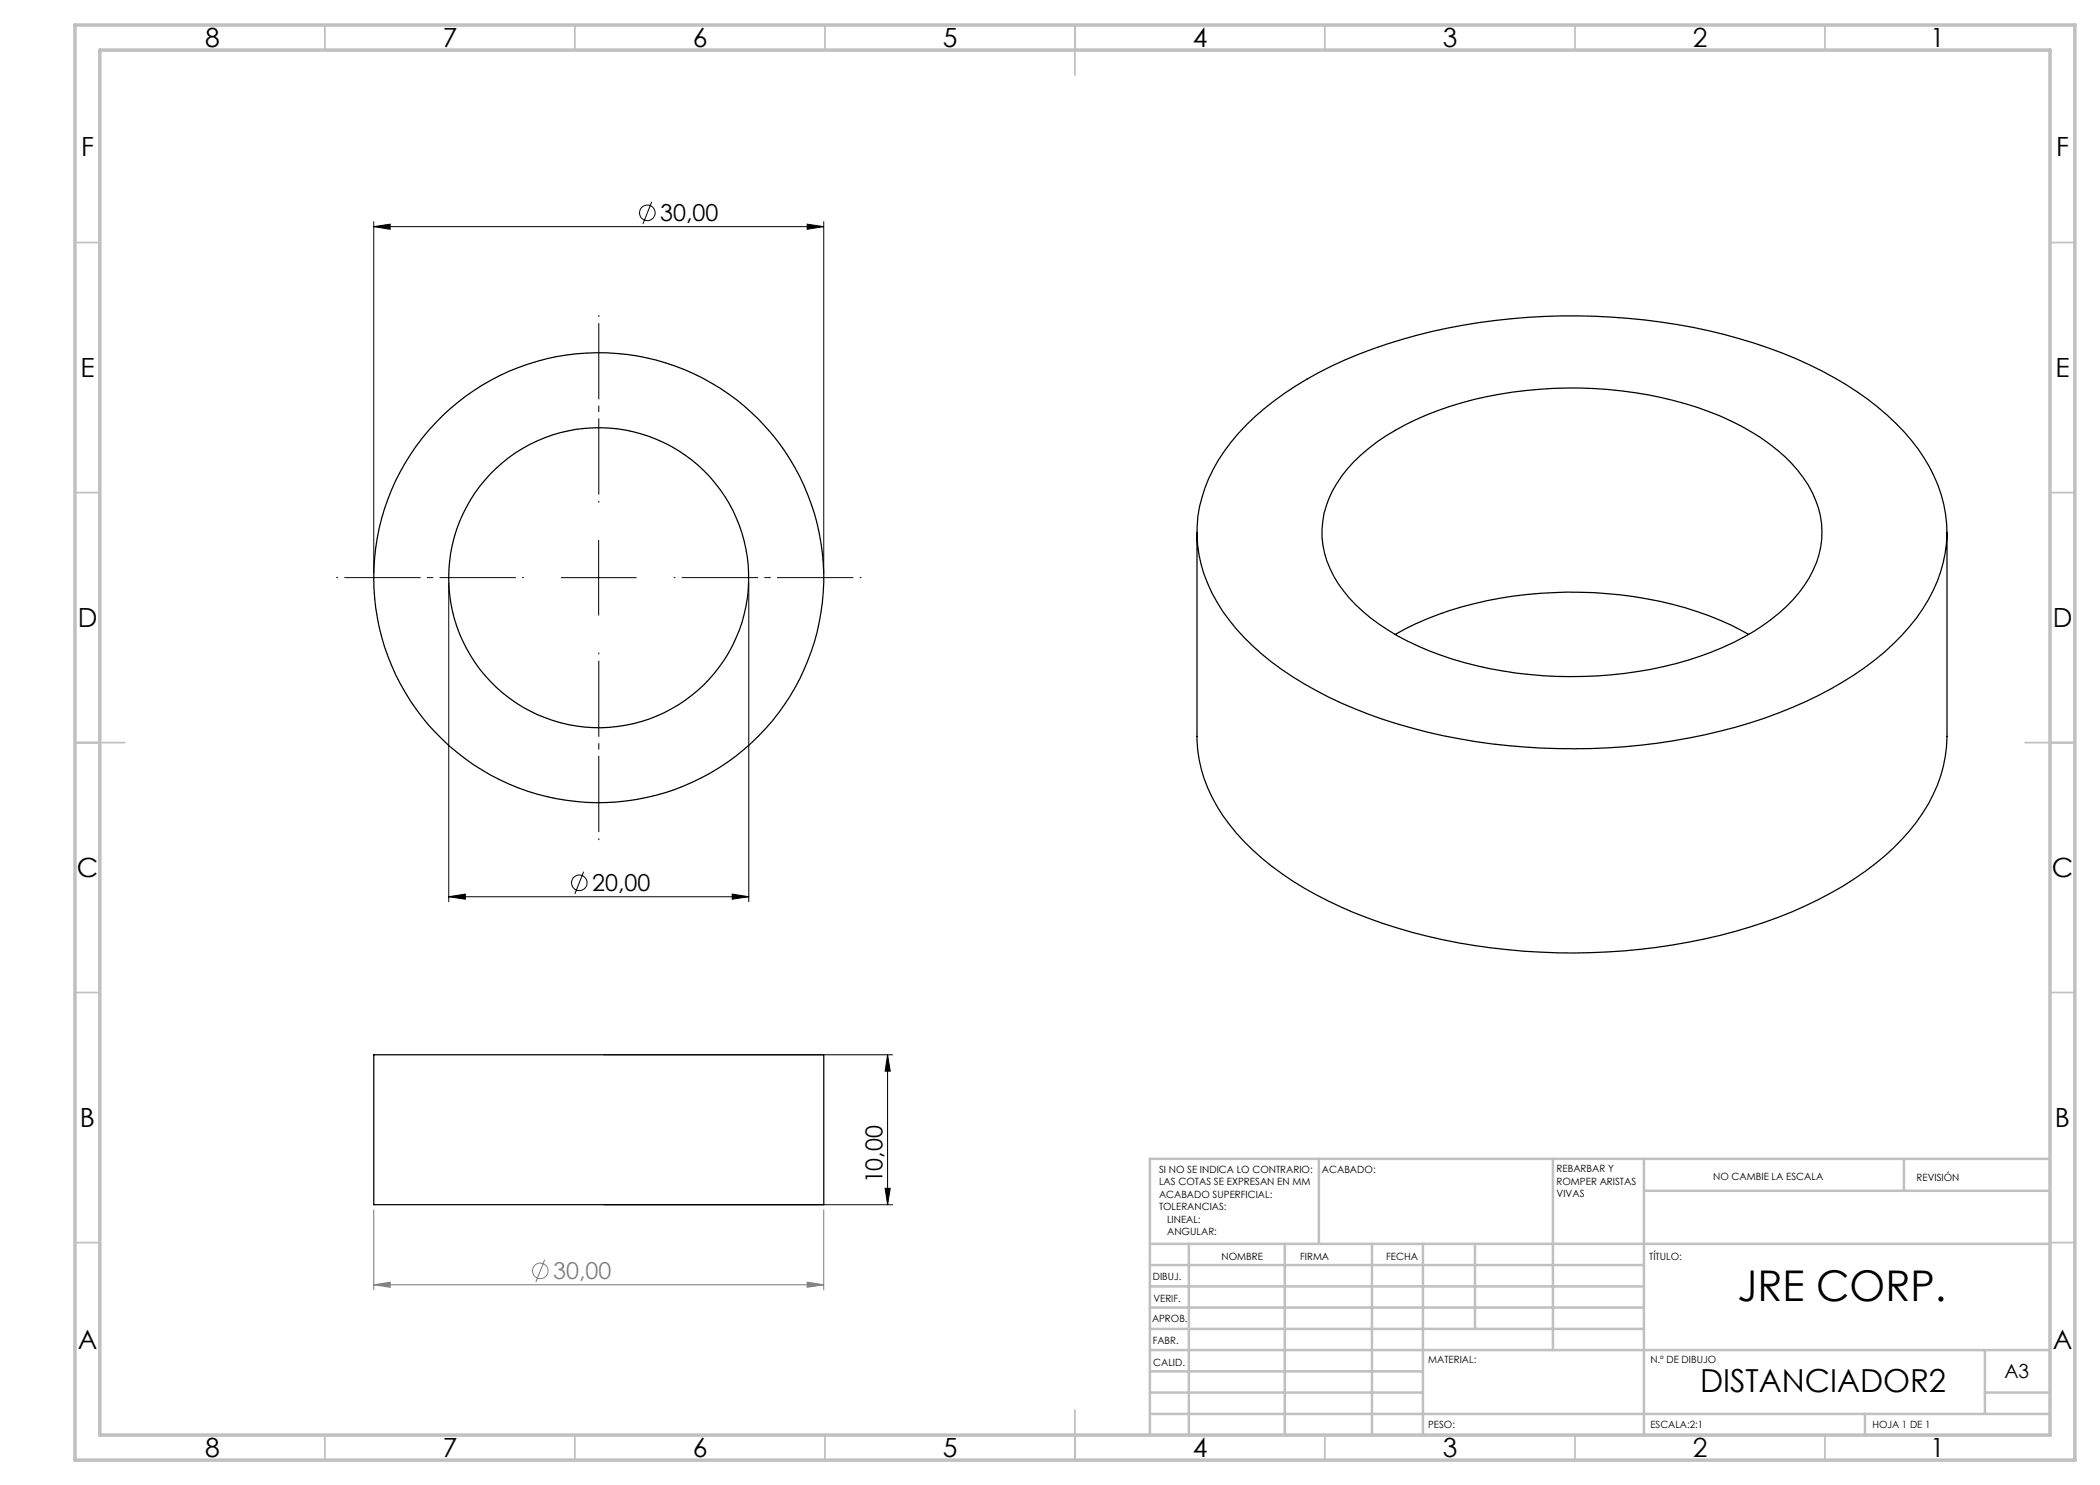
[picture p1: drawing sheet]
<svg xmlns="http://www.w3.org/2000/svg" width="420mm" height="297mm" viewBox="0 0 420 297" stroke-linecap="round" stroke-linejoin="round" font-family="sans-serif">
<g fill="none" stroke="#000" stroke-width=".25">
<path d="M249.2 85a70.1 70.1 0 0 1 28-16.1 124.1 124.1 0 0 1 73.6-.3 74 74 0 0 1 26.6 14.4 34.5 34.5 0 0 1 11.4 17.9 27.4 27.4 0 0 1-5.5 22.7 55.3 55.3 0 0 1-19.6 15.5 108.8 108.8 0 0 1-42.2 10.5 118.1 118.1 0 0 1-50.6-7.9 63.2 63.2 0 0 1-23.6-15.9 29.6 29.6 0 0 1-7.9-20.5 30 30 0 0 1 8.3-18.6zM270.8 92.3a48.7 48.7 0 0 1 21.5-11.7 81.8 81.8 0 0 1 51.8 2.6 41 41 0 0 1 15.5 10.9 18.4 18.4 0 0 1 4.2 16.9 25 25 0 0 1-9.6 12.9 57.6 57.6 0 0 1-24 10 82.3 82.3 0 0 1-44.4-3.7 40.4 40.4 0 0 1-17.1-12.1 17.9 17.9 0 0 1-2.2-20 25.5 25.5 0 0 1 4.3-5.8zM239.4 106.5v40.8a29.1 29.1 0 0 0 7.9 19.3 62.1 62.1 0 0 0 23.6 16 119.6 119.6 0 0 0 53.9 7.6 106.3 106.3 0 0 0 38.9-10.3 55.3 55.3 0 0 0 19.6-15.5 28.5 28.5 0 0 0 6.1-17.1v-40.8M279 126.9a69.1 69.1 0 0 1 31.7-8.4 77.3 77.3 0 0 1 35.5 6.5l3.5 1.9M74.8 211h89.9v29.9h-89.9z"/>
<circle cx="119.7" cy="115.5" r="30"/>
<circle cx="119.7" cy="115.5" r="45"/>
</g>
<g fill="none" stroke="#808080" stroke-width=".2">
<path d="M74.8 257l3.2-.6v1.1zM74.8 242v15.9M74.8 257h89.9M108.9 252l-1.7 4.4M161.4 256.4l3.3 .6-3.3 .5zM164.7 242v15.9"/>
<circle cx="108.1" cy="254.2" r="1.55"/>
</g>
<g fill="none" stroke="#000" stroke-width=".2">
<path d="M74.8 45.3l3.2-.5v1.1zM74.8 44.3v70.2M74.8 45.3h89.9M130.4 40.4l-1.8 4.4M161.4 44.8l3.3 .5-3.3 .6zM164.7 44.3v70.2M89.7 116.6v63.7M112.3 115.5h14.9M119.7 108.1v14.9M149.8 116.6v63.7M89.7 179.3l3.4-.5v1zM89.7 179.3h60.1"/>
<path d="M116.7 174.3l-1.7 4.5M146.4 178.8l3.4 .5-3.4 .5zM120.8 211h57.7M177.5 211v29.9M177.5 211l.5 3.2h-1zM177 237.7h1l-.5 3.2zM120.8 240.9h57.7"/>
<circle cx="129.5" cy="42.6" r="1.55"/>
<circle cx="115.8" cy="176.6" r="1.56"/>
</g>
<path d="M104.8 115.5h-37.5M119.8 100.5v-37.5M134.8 115.5h37.5M119.8 130.5v37.5" fill="none" stroke="#000" stroke-width=".2" stroke-dasharray="15.2 1.3 1.3 1.3" stroke-dashoffset="-1.6" stroke-linecap="butt"/>
<g fill="none" stroke="#c0c0c0" stroke-width=".35">
<path d="M65 5v5M115 5v5M165 5v5M215 5v10M265 5v5M315 5v5M365 5v5M15 48.5h5M410 48.5h5M15 98.5h5M410 98.5h5M15 148.5h10"/>
<path d="M405 148.5h10M15 198.5h5M410 198.5h5M15 248.5h5M410 248.5h5M65 287v5M115 287v5M165 287v5M215 282v10M265 287v5M315 287v5M365 287v5"/>
</g>
<g fill="none" stroke="#c0c0c0" stroke-width=".5">
<path d="M263.8 231.8v17M310.6 231.8v38.2M328.8 231.8v55.2M328.8 238.2h81.2M380.8 231.8v6.4M410 231.8h-180v55.2M230 248.8h180M230 257.3h98.8M230 253h98.8M237.8 248.8v38.2M257 248.8v38.2M274.4 248.8v38.2"/>
<path d="M284.6 248.8v38.2M295 248.8v17M230 265.8h98.8M230 261.5h98.8M230 278.5h54.6M230 274.3h54.6M230 270h180M397 278.5h13M397 270v12.8M230 282.8h180M373 282.8v4.2"/>
</g>
<path d="M15 5h400v287h-400zM20 10h390v277h-390z" fill="none" stroke="#c0c0c0" stroke-width=".7"/>
<g fill="#000">
<path d="M89.7 179.3l3.4-.5v1zM146.4 178.8l3.4 .5-3.4 .5zM74.8 45.3l3.2-.5v1.1zM161.4 44.8l3.3 .5-3.3 .6z"/>
<path d="M177 237.7h1l-.5 3.2zM177.5 211l.5 3.2h-1z"/>
</g>
<path d="M74.8 257l3.2-.6v1.1zM161.4 256.4l3.3 .6-3.3 .5z" fill="#808080"/>
<text font-size="8.5" x="347.5" y="260.3">JRE CORP.</text>
<text font-size="6.3" x="340" y="278.4">DISTANCIADOR2</text>
<g font-size="5.3">
<text x="41" y="9.5">8</text>
<text x="88.5" y="9.5">7</text>
<text x="138.5" y="9.5">6</text>
<text x="188.5" y="9.5">5</text>
<text x="238.5" y="9.5">4</text>
<text x="288.5" y="9.5">3</text>
<text x="338.5" y="9.5">2</text>
<text x="386" y="9.5">1</text>
<text x="16.2" y="31.3">F</text>
<text x="411.2" y="31.3">F</text>
<text x="16.1" y="75.5">E</text>
<text x="411.1" y="75.5">E</text>
<text x="15.5" y="125.5">D</text>
<text x="410.5" y="125.5">D</text>
<text x="15.4" y="175.5">C</text>
<text x="410.4" y="175.5">C</text>
<text x="16" y="225.5">B</text>
<text x="411" y="225.5">B</text>
<text x="15.5" y="269.8">A</text>
<text x="410.5" y="269.8">A</text>
<text x="41" y="291.5">8</text>
<text x="88.5" y="291.5">7</text>
<text x="138.5" y="291.5">6</text>
<text x="188.5" y="291.5">5</text>
<text x="238.5" y="291.5">4</text>
<text x="288.5" y="291.5">3</text>
<text x="338.5" y="291.5">2</text>
<text x="386" y="291.5">1</text>
</g>
<g font-size="4.7">
<text x="132.1" y="44.3">30,00</text>
<text x="118.4" y="178.3">20,00</text>
<text x="176.5" y="236.7" transform="rotate(-90 176.5 236.7)">10,00</text>
</g>
<text font-size="4.7" fill="#808080" x="110.6" y="255.9">30,00</text>
<text font-size="3.9" x="400.9" y="275.5">A3</text>
<g font-size="2">
<text x="231.8" y="234.6">SI NO SE INDICA LO CONTRARIO:</text>
<text x="231.8" y="237.1">LAS COTAS SE EXPRESAN EN MM</text>
<text x="231.8" y="239.6">ACABADO SUPERFICIAL:</text>
<text x="264.4" y="234.6">ACABADO:</text>
<text x="311.3" y="234.5">REBARBAR Y</text>
<text x="311.3" y="237">ROMPER ARISTAS</text>
<text x="311.3" y="239.5">VIVAS</text>
<text x="342.6" y="236">NO CAMBIE LA ESCALA</text>
<text x="383.3" y="236.2">REVISIÓN</text>
<text x="231.8" y="242.1">TOLERANCIAS:</text>
<text x="233.4" y="244.6">LINEAL:</text>
<text x="233.4" y="247.1">ANGULAR:</text>
<text x="244.3" y="252">NOMBRE</text>
<text x="260" y="251.9">FIRMA</text>
<text x="277.2" y="251.9">FECHA</text>
<text x="329.9" y="251.9">TÍTULO:</text>
<text x="230.6" y="256.1">DIBUJ.</text>
<text x="230.7" y="260.3">VERIF.</text>
<text x="230.4" y="264.4">APROB.</text>
<text x="230.5" y="268.8">FABR.</text>
<text x="230.7" y="273.1">CALID.</text>
<text x="285.6" y="272.5">MATERIAL:</text>
<text x="330.1" y="272.5">N.º DE DIBUJO</text>
<text x="285.6" y="285.5">PESO:</text>
<text x="330.1" y="285.6">ESCALA:2:1</text>
<text x="374.5" y="285.6">HOJA 1 DE 1</text>
</g>
</svg>
